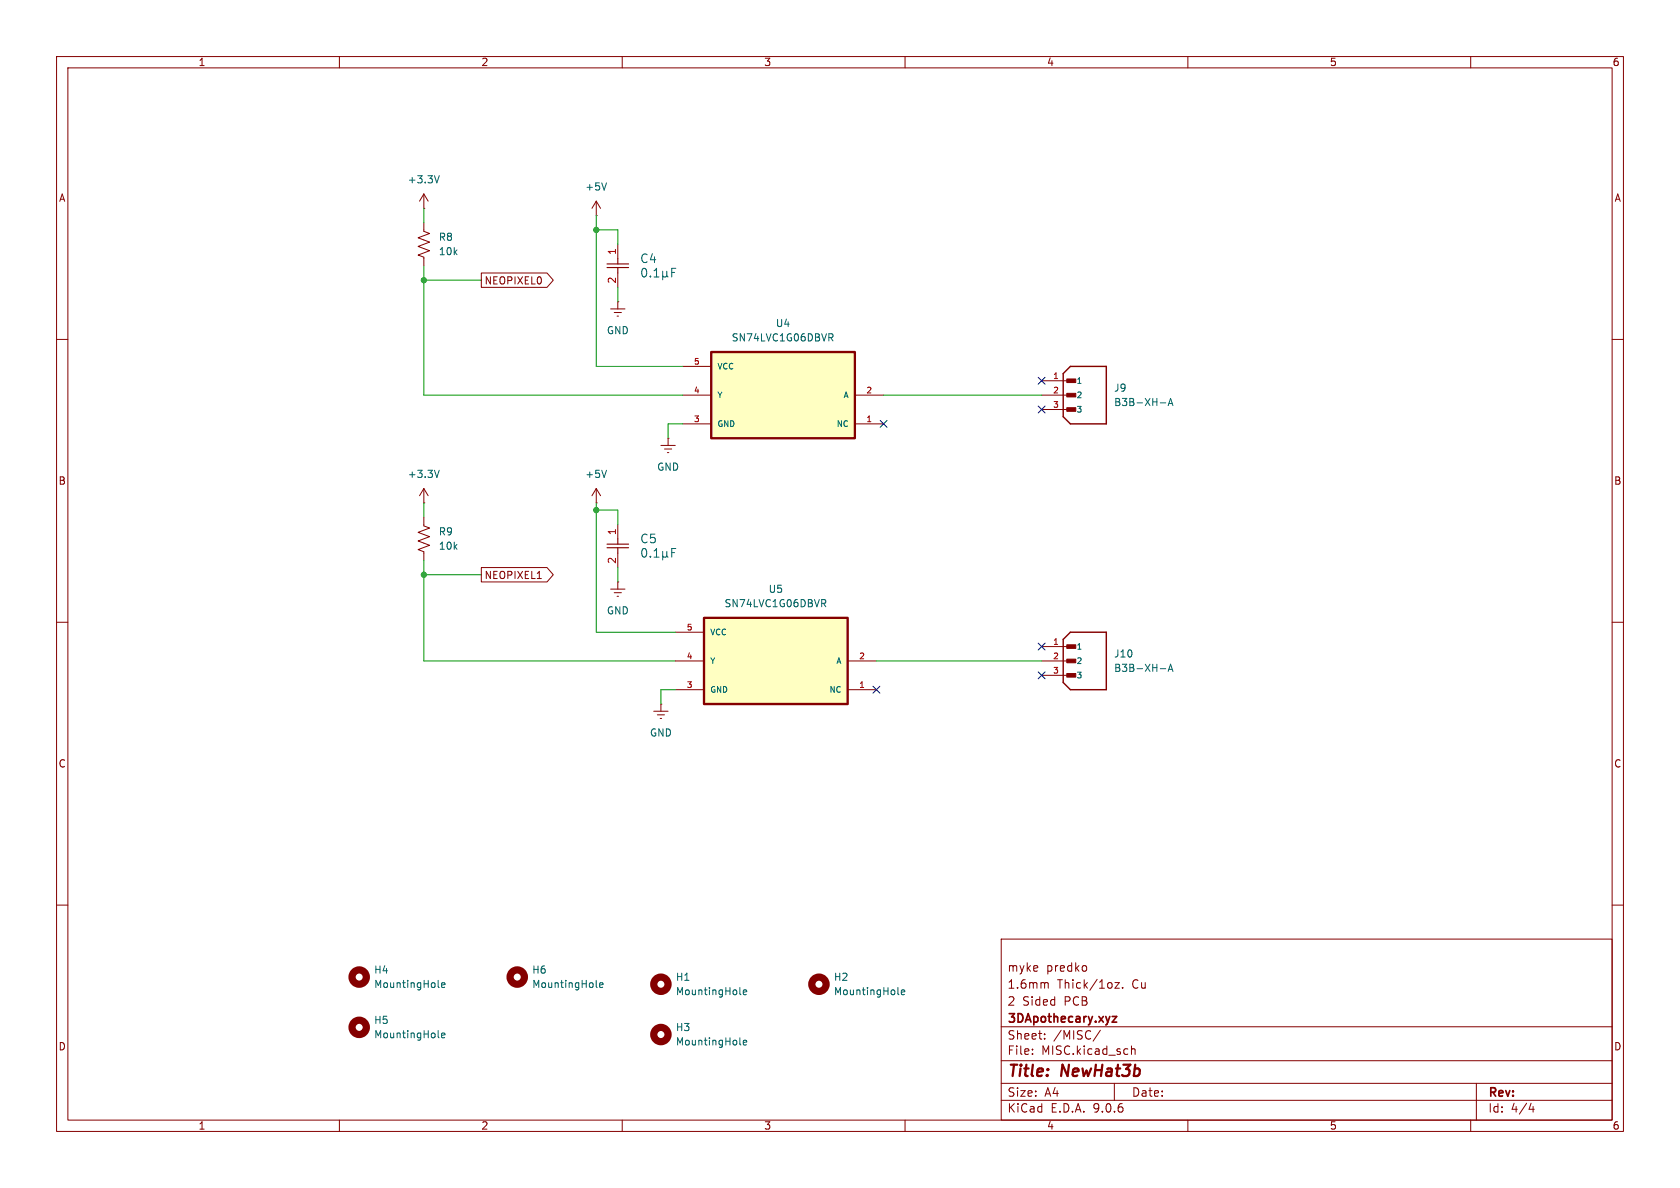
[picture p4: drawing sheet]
<svg xmlns="http://www.w3.org/2000/svg" width="297mm" height="210mm" viewBox="0 0 297 210" stroke-linecap="round" stroke-linejoin="round" font-family="sans-serif">
<g fill="none" stroke="#840000" stroke-width=".18">
<path d="M10 10h277v190h-277zM12 12h273v186h-273zM60 10v2M110 10v2M160 10v2M210 10v2M260 10v2M10 60h2M116.8 78.7h2.6M117.5 79.4h1.2M118.1 77.5h.1M118.1 77.5v1.2"/>
<path d="M285 60h2M109.2 92.7v2.6M109.2 97.8v2.5M118 80h.2M10 110h2M107.9 104.1h2.6M108.6 104.8h1.3M109.1 105.4h.2M109.2 102.9h.1M109.2 102.9v1.2M184.1 114.3h5.1M184.1 116.8h5.1"/>
<path d="M184.1 119.4h5.1M285 110h2M10 160h2M177 166h108v32h-108zM184.9 173.7l.3 .1 .1 .1v.8M192 170.8l.1 .2v.4l-.1 .2M197.1 173.7h.8l-.8 1h.8M198.5 174.6v.1M285 160h2M60 198v2M110 198v2M160 198v2"/>
<path d="M177 194.5h108M177 191.5h108M177 187.5h108M177 181.5h108M182.5 186.3v.1M182.5 185.5v.1M184.7 183.6v.1M184.7 182.8v.1M194.5 182.1l-1.3 2M197 191.5v3M200 184.9v1.5M200 185.5l.2-.1 .4 .1 .1 .9"/>
<path d="M210 198v2M260 198v2M261 191.5v6.5M270.7 195l-.4 1.1h.9M271 195.6v1"/>
</g>
<path d="M196.6 179.7h.8l-.8 1h.8" fill="none" stroke="#840000" stroke-width=".3"/>
<circle cx="91.4" cy="172.7" r="1.27" fill="none" stroke="#840000" stroke-width="1.3"/>
<g fill="none" stroke="#006464" stroke-width=".18">
<path d="M113.8 97a.95 .95 0 0 0 0 1.5 .83 .83 0 0 0 .6-.6 .83 .83 0 0 0-.3-.9h-.1M115 98.3v.2M115.6 98.5h.9M115.6 97.4l.5-.4v1.5M117.2 98.3l.2 .2h.3l.2-.2M117.2 97.5v1.5M117.9 98.3l.2 .2M117.9 97.5v.8M118.8 97.7h.5M119.5 97h-.7v1.5M205.1 118.2h1M206.5 118.7l.4-1.3 .5 1.3"/>
<path d="M206.6 118.3h.6M105.4 174.4l.2 .2M106 174.1l.6-.1-.1-.2-.3-.1-.2 .2 .1 .6h.4"/>
</g>
<path d="M107.3 96.2h3.8M107.3 96.8h3.8M109.2 95.3v.9M109.2 96.8v1" fill="none" stroke="#840000" stroke-width=".2"/>
<path d="M189.2 111.8h6.4v10.1h-6.4l-1.2-1.2v-7.7z" fill="none" stroke="#840000" stroke-width=".25"/>
<g fill="#840000" stroke="#840000" stroke-width=".18">
<path d="M188.6 114h1.6v.6h-1.6z"/>
<path d="M188.6 116.5h1.6v.7h-1.6z"/>
<path d="M188.6 119.1h1.6v.6h-1.6z"/>
</g>
<path d="M125.7 62.2h25.4v15.3h-25.4z" fill="#ffffc2"/>
<path d="M125.7 62.2h25.4v15.3h-25.4z" fill="none" stroke="#840000" stroke-width=".41"/>
<g fill="none" stroke="#840000" stroke-width=".18">
<path d="M74.9 39.4v1.5l1 .4-2 .7 2 .8-2 .8 2 .7-2 .8 1 .4v1.5M74.9 36.8h.1M74.9 34.3v2.5M74.9 34.3l-.7 1.3M74.9 34.3l.8 1.3M107.9 54.6h2.6M108.6 55.2h1.3M109.1 55.9h.2M109.2 53.3h.1M109.2 43.2v2.5M109.2 48.3v2.5M109.2 53.3v1.3"/>
<path d="M120.6 69.9h5.1M120.6 74.9h5.1M120.6 64.8h5.1M151.1 69.9h5.1M151.1 74.9h5.1M184.1 69.9h5.1M184.1 67.3h5.1M184.1 72.4h5.1M74.9 88.9h.1M74.9 91.4v1.6l1 .3-2 .8 2 .8-2 .7 2 .8-2 .8 1 .3v1.6M74.9 86.4l-.7 1.2M74.9 86.4l.8 1.2"/>
<path d="M74.9 86.4v2.5M105.4 88.9h.1M105.4 86.4l-.8 1.2M105.4 86.4l.8 1.2M105.4 86.4v2.5"/>
</g>
<g fill="none" stroke="#006464" stroke-width=".18">
<path d="M77.7 31.1l-.5 1.2M113.8 47.4a.95 .95 0 0 0 0 1.6 .83 .83 0 0 0 .6-.7 .83 .83 0 0 0-.3-.8l-.1-.1M115 48.8v.2M115.6 49h.9M115.6 47.9l.5-.5v1.6M117.2 48.7l.2 .3h.3l.2-.3M117.2 47.9v1.6M117.9 48.7l.2 .3M117.9 47.9v.8M118.8 48.2h.5M119.5 47.4h-.7v1.6M146.5 59h.5l.3 .2-.2 .4-.6 .1"/>
<path d="M146.8 59.7l.5 .6M205.1 71.2h1M206.5 71.7l.4-1.3 .5 1.3M206.6 71.3h.6M77.7 83.1l-.5 1.3M107.2 83.1l-.4 1.3M77.5 174.4l.1 .2M78.1 174.1l.6-.1-.1-.2-.4-.1-.1 .2v.6h.5M130.8 175.7l.2 .1M131.4 175.4l.6-.1-.1-.2-.3-.1-.2 .2 .1 .6h.4M158.7 175.7l.2 .1M159.3 175.4l.6-.1v-.2l-.4-.1-.2 .2 .1 .6h.5"/>
<path d="M77.5 183.3l.1 .2M78.1 183l.6-.1-.1-.2-.4-.1-.1 .2v.6h.5M130.8 184.5l.2 .2M131.4 184.3l.6-.1-.1-.3h-.3l-.2 .2 .1 .6h.4"/>
</g>
<path d="M107.3 46.7h3.8M107.3 47.3h3.8M109.2 45.7v1M109.2 47.3v1" fill="none" stroke="#840000" stroke-width=".2"/>
<path d="M189.2 64.8h6.4v10.1h-6.4l-1.2-1.2v-7.7z" fill="none" stroke="#840000" stroke-width=".25"/>
<g fill="#840000" stroke="#840000" stroke-width=".18">
<path d="M188.6 67h1.6v.6h-1.6z"/>
<path d="M188.6 69.5h1.6v.7h-1.6z"/>
<path d="M188.6 72.1h1.6v.6h-1.6z"/>
</g>
<g fill="none" stroke="#840000" stroke-width="1.3">
<circle cx="63.5" cy="172.7" r="1.27"/>
<circle cx="116.8" cy="174" r="1.27"/>
<circle cx="144.8" cy="174" r="1.27"/>
<circle cx="63.5" cy="181.6" r="1.27"/>
<circle cx="116.8" cy="182.9" r="1.27"/>
</g>
<path d="M124.5 109.2h25.4v15.3h-25.4z" fill="#ffffc2"/>
<path d="M124.5 109.2h25.4v15.3h-25.4z" fill="none" stroke="#840000" stroke-width=".41"/>
<g fill="none" stroke="#840000" stroke-width=".18">
<path d="M105.4 38.1h.1M105.4 35.6l-.8 1.2M105.4 35.6l.8 1.2M105.4 35.6v2.5M85.1 48.3h11.6l1.1 1.2-1.1 1.3h-11.6zM85.1 100.3h11.6l1.1 1.3-1.1 1.3h-11.6zM95 102.3h.7M119.4 116.8h5.1M119.4 111.8h5.1M149.9 116.8h5M115.6 125.7h2.5M116.2 126.4h1.3"/>
<path d="M116.7 127h.3M116.8 124.5h.1M116.8 124.5v1.2M119.4 121.9h5.1M149.9 121.9h5"/>
</g>
<path d="M107.2 32.3l-.4 1.3M145.3 106h.4l.3 .2-.1 .4-.6 .1M145.6 106.7l.4 .6" fill="none" stroke="#006464" stroke-width=".18"/>
<g fill="none" stroke="#009600" stroke-width=".18">
<path d="M74.9 36.8v2.6M105.4 38.1v26.7h15.2M74.9 47v22.9h45.7M74.9 49.5h10.2M105.4 40.6h3.8v2.6M109.2 50.8v2.5M120.6 74.9h-2.5v2.6M156.2 69.9h27.9M74.9 88.9v2.5M74.9 99.1v17.7h44.5M105.4 90.2h3.8v2.5M105.4 88.9v22.9h14"/>
<path d="M74.9 101.6h10.2M109.2 100.3v2.6M154.9 116.8h29.2M119.4 121.9h-2.6v2.6"/>
</g>
<path d="M155.6 74.3l1.2 1.2M156.8 74.3l-1.2 1.2M183.5 71.8l1.3 1.2M183.5 66.7l1.3 1.2M184.8 71.8l-1.3 1.2M184.8 66.7l-1.3 1.2M183.5 113.7l1.3 1.2M183.5 118.8l1.3 1.2M184.8 113.7l-1.3 1.2M184.8 118.8l-1.3 1.2M154.3 121.3l1.2 1.2M155.5 121.3l-1.2 1.2" fill="none" stroke="#000084" stroke-width=".18"/>
<g fill="#009600" stroke="#009600" stroke-width=".18">
<circle cx="74.9" cy="49.5" r=".46"/>
<circle cx="105.4" cy="90.2" r=".46"/>
<circle cx="74.9" cy="101.6" r=".46"/>
<circle cx="105.4" cy="40.6" r=".46"/>
</g>
<g font-size="2.8" fill="#840000">
<text x="178" y="190.9">Title:</text>
<text x="187.7" y="190.9">NewHat3b</text>
</g>
<g font-size="2.1" fill="#006464">
<text x="113.1" y="46.7">C4</text>
<text x="113.1" y="96.2">C5</text>
</g>
<g font-size="2.1" fill="#840000">
<text x="178" y="172">myke</text>
<text x="184.9" y="172">predko</text>
<text x="178" y="178">2</text>
<text x="178" y="175">1.6mm</text>
<text x="180.7" y="178">Sided</text>
<text x="186.9" y="175">Thick/1oz.</text>
<text x="188.2" y="178">PCB</text>
<text x="200.2" y="175">Cu</text>
<text x="178" y="184">Sheet:</text>
<text x="178" y="181.2">3DApothecary.xyz</text>
<text x="186.2" y="184">/MISC/</text>
<text x="178" y="186.7">File:</text>
<text x="184.1" y="186.7">MISC.kicad_sch</text>
<text x="178" y="196.9">KiCad</text>
<text x="178" y="194.1">Size:</text>
<text x="184.7" y="194.1">A4</text>
<text x="185.7" y="196.9">E.D.A.</text>
<text x="193.3" y="196.9">9.0.6</text>
<text x="200" y="194.1">Date:</text>
<text x="263" y="194.3">Rev:</text>
<text x="263" y="196.9">Id:</text>
<text x="267.1" y="196.9">4/4</text>
</g>
<g font-size="1.8" fill="#840000">
<text x="35" y="11.9">1</text>
<text x="85" y="11.9">2</text>
<text x="135" y="11.9">3</text>
<text x="185" y="11.9">4</text>
<text x="235" y="11.9">5</text>
<text x="285" y="11.9">6</text>
<text x="10.3" y="35.9">A</text>
<text x="285.3" y="35.9">A</text>
<text x="85.6" y="50.5">NEOPIXEL0</text>
<text x="10.3" y="85.9">B</text>
<text x="285.3" y="85.9">B</text>
<text x="85.6" y="102.6">NEOPIXEL1</text>
<text x="10.3" y="135.9">C</text>
<text x="285.3" y="135.9">C</text>
<text x="10.3" y="185.9">D</text>
<text x="285.3" y="185.9">D</text>
<text x="35" y="199.9">1</text>
<text x="85" y="199.9">2</text>
<text x="135" y="199.9">3</text>
<text x="185" y="199.9">4</text>
<text x="235" y="199.9">5</text>
<text x="285" y="199.9">6</text>
</g>
<g font-size="1.8" fill="#006464">
<text x="72" y="32.6">+3.3V</text>
<text x="103.4" y="33.9">+5V</text>
<text x="77.5" y="42.8">R8</text>
<text x="77.5" y="45.3">10k</text>
<text x="107.2" y="59.3">GND</text>
<text x="137.1" y="58">U4</text>
<text x="129.3" y="60.6">SN74LVC1G06DBVR</text>
<text x="196.9" y="69.4">J9</text>
<text x="196.9" y="72">B3B-XH-A</text>
<text x="116.1" y="83.4">GND</text>
<text x="72" y="84.7">+3.3V</text>
<text x="103.4" y="84.7">+5V</text>
<text x="77.5" y="94.8">R9</text>
<text x="77.5" y="97.4">10k</text>
<text x="128" y="107.5">SN74LVC1G06DBVR</text>
<text x="135.8" y="105">U5</text>
<text x="107.2" y="108.8">GND</text>
<text x="196.9" y="119">B3B-XH-A</text>
<text x="196.9" y="116.4">J10</text>
<text x="114.8" y="130.4">GND</text>
<text x="66" y="172.3">H4</text>
<text x="94" y="172.3">H6</text>
<text x="119.4" y="173.6">H1</text>
<text x="147.3" y="173.6">H2</text>
<text x="66" y="174.9">MountingHole</text>
<text x="94" y="174.9">MountingHole</text>
<text x="119.4" y="176.1">MountingHole</text>
<text x="147.3" y="176.1">MountingHole</text>
<text x="66" y="181.2">H5</text>
<text x="66" y="183.7">MountingHole</text>
<text x="119.4" y="182.5">H3</text>
<text x="119.4" y="185">MountingHole</text>
</g>
<g font-size="1.8" fill="#a90000">
<text x="109" y="45.2" transform="rotate(-90 109 45.2)">1</text>
<text x="109" y="50.2" transform="rotate(-90 109 50.2)">2</text>
<text x="109" y="94.7" transform="rotate(-90 109 94.7)">1</text>
<text x="109" y="99.8" transform="rotate(-90 109 99.8)">2</text>
</g>
<g font-size="1.4" fill="#a90000">
<text x="122.6" y="64.5">5</text>
<text x="122.6" y="69.6">4</text>
<text x="153.1" y="69.6">2</text>
<text x="186.1" y="67.1">1</text>
<text x="186.1" y="69.6">2</text>
<text x="122.6" y="74.7">3</text>
<text x="153.1" y="74.7">1</text>
<text x="186.1" y="72.1">3</text>
<text x="121.3" y="111.5">5</text>
<text x="121.3" y="116.6">4</text>
<text x="151.8" y="116.6">2</text>
<text x="186.1" y="114">1</text>
<text x="186.1" y="116.6">2</text>
<text x="186.1" y="119.1">3</text>
<text x="121.3" y="121.7">3</text>
<text x="151.8" y="121.7">1</text>
</g>
<g font-size="1.4" fill="#006464">
<text x="126.7" y="65.5">VCC</text>
<text x="126.7" y="70.6">Y</text>
<text x="149" y="70.6">A</text>
<text x="190.2" y="68">1</text>
<text x="190.2" y="70.6">2</text>
<text x="126.7" y="75.7">GND</text>
<text x="147.8" y="75.7">NC</text>
<text x="190.2" y="73.1">3</text>
<text x="125.5" y="112.5">VCC</text>
<text x="125.5" y="117.6">Y</text>
<text x="147.7" y="117.6">A</text>
<text x="190.2" y="115">1</text>
<text x="190.2" y="117.6">2</text>
<text x="125.5" y="122.7">GND</text>
<text x="146.5" y="122.7">NC</text>
<text x="190.2" y="120.1">3</text>
</g>
</svg>
